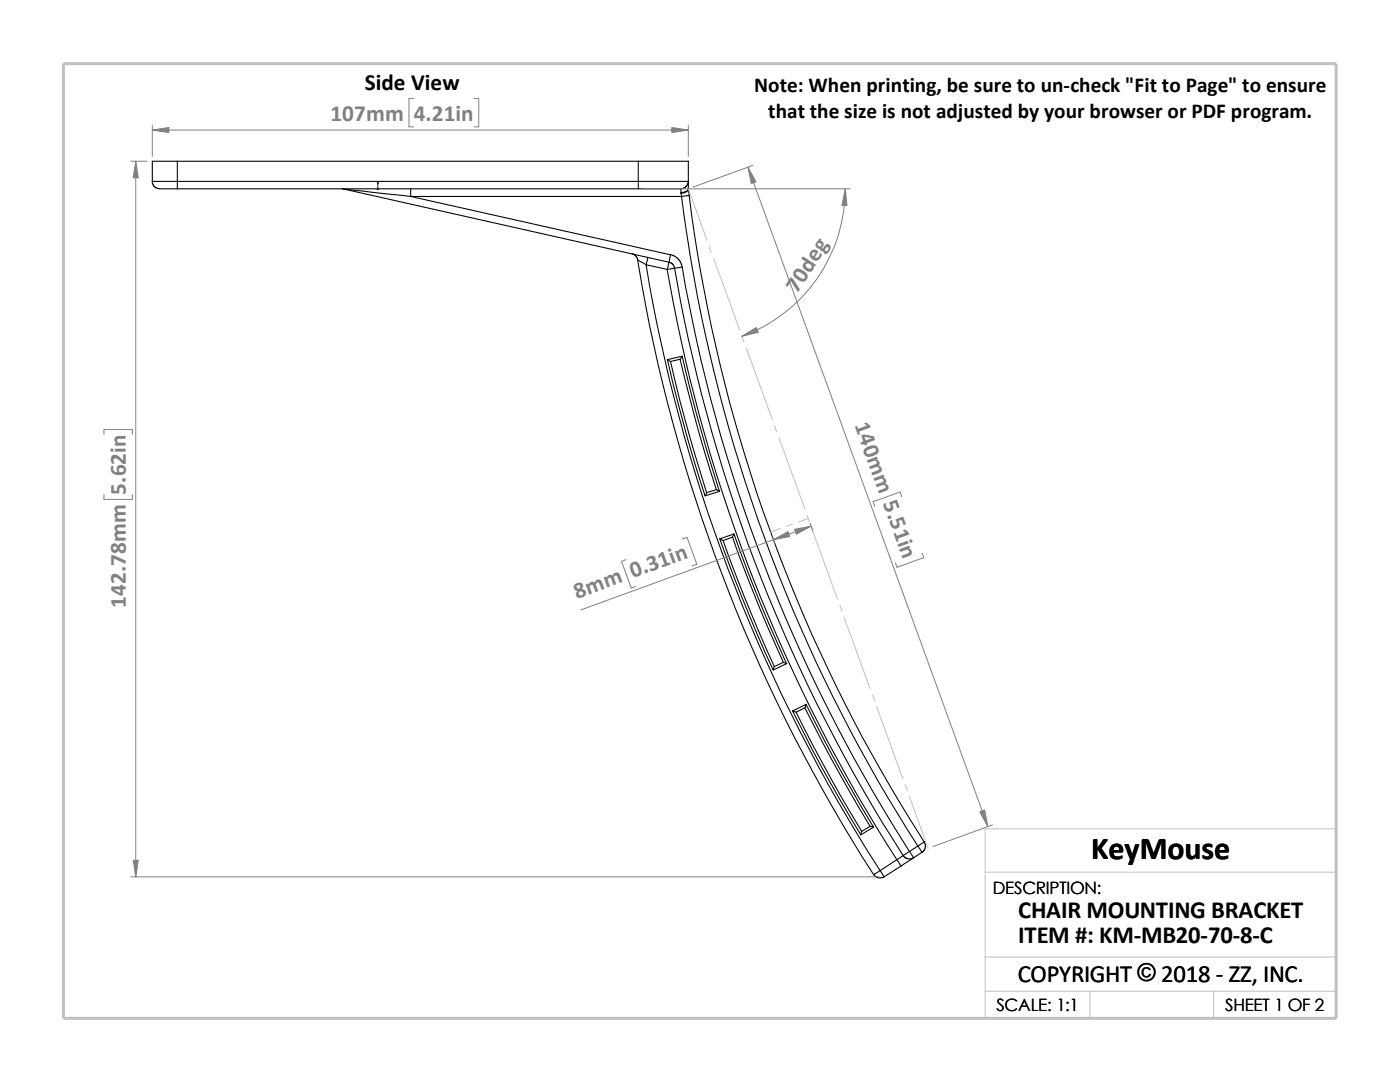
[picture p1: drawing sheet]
<svg xmlns="http://www.w3.org/2000/svg" width="279mm" height="216mm" viewBox="0 0 279 216" stroke-linecap="round" stroke-linejoin="round" font-family="sans-serif">
<g fill="none" stroke="#c0c0c0" stroke-width=".2">
<path d="M137.4 37.7l3.7 10.3M141.5 49.1l.4 1.2M142.4 51.5l5.2 14.3M148 67.1l.5 1.1M148.9 69.4l5.2 14.3M154.6 85l.4 1.1M155.4 87.3l5.3 14.3M155.7 105.5l-1.9 .7M158.2 104.6l-1.3 .4M161.1 102.8l.4 1.3M161.3 103.5l-2 .7M161.9 105.2l5.2 14.3"/>
<path d="M167.6 120.7l.4 1.2M168.4 123.1l5.3 14.4M174.1 138.6l.4 1.2M175 141.1l5.2 14.3M180.6 156.5l.5 1.2M181.5 158.9l3.7 10.3M196.6 174h70.1M196.6 191h70.1M196.6 197.8h70.1M217.5 197.8v5.4M242.2 197.8v5.4M26.8 203.2h239.9v-37.8h-70.1v37.8"/>
</g>
<path d="M12.7 12.7h254v190.5h-254z" fill="none" stroke="#c0c0c0" stroke-width=".59"/>
<g fill="none" stroke="#000" stroke-width=".21">
<path d="M30.4 36.2h5M30.4 36.2v.3l.3 .6 .8 .5 3.9 .1M35.4 36.2v1.5M35.4 32.2h-5v4M35.4 32.2h92M35.4 36.2h92M35.4 32.2v4M35.4 37.7h92M68.2 37.7h.4M68.6 37.7l13.4 1.5M68.6 37.7l64.9 14.6M82 37.7v1.5"/>
<path d="M82 39.2l51.8 11.6-.3 1.5M82 39.2h54.1M127.4 37.7h8.5v.7M127.4 32.2v4M127.4 36.2h10M127.4 36.2v1.5M127.4 32.2h10v4M135.9 38.6l.2 .6M135.9 38.4v.2M136 39.2a311.2 311.2 0 0 0 47.2 129.6M137.4 37.8a1.43 1.43 0 0 1-1.5 .8M137.4 37.8l.1 1.2"/>
<path d="M137.4 37.6v.2M137.4 36.2l-.2 .7-.4 .4-.6 .3h-.3M137.4 37.6a1.23 1.23 0 0 1-1.5 .8M137.4 36.2v1.4M137.5 39l-1.4 .2M137.5 39a311.3 311.3 0 0 0 46.9 129M126.1 50.6l.6 .2 .3 .4 .3 .7M127.3 51.9a322.6 322.6 0 0 0 47.1 122.6l1.2-.8M127.3 51.9l1.6 .9M128.9 52.8a320.9 320.9 0 0 0 46.7 120.9M128.9 52.8l4.3 1M129.3 51.4l-.4 1.4"/>
<path d="M133.1 53.8a316.1 316.1 0 0 0 45.9 117.7M133.5 52.3l.6 .3 .5 .7a315.8 315.8 0 0 0 45.7 117.4M133.5 52.3l-.3 1.5M133.8 50.8l.8 .3 .8 .6 .5 .8 .2 .8M136.1 53.3a314.5 314.5 0 0 0 45.4 116.6M136.1 53.3l-2.9 .5M133.2 71.8a329.8 329.8 0 0 0 7.5 27.1M133.8 72.1l2.9 11.4 4.3 14.8M135.7 71.7l3.8 14.8 3.5 11.2M136.1 71.1a314.2 314.2 0 0 0 7.5 26.9M136.1 71.1l-.3 .6-2 .4M136.1 71.1l-2.9 .7 .6 .3"/>
<path d="M143 97.7l.6 .3-2.9 .9M143 97.7l-1.9 .6-.4 .6M143.6 107.5a324.4 324.4 0 0 0 10.7 26.2M144.3 107.9l4.2 11 6 14.1M146.2 107.2l-1.9 .7M146.2 107.1l1.2 3.4 4.2 10.9 4.7 10.8M146.5 106.6l-.3 .6M146.5 106.6l-2.9 .9 .7 .4M146.5 106.6a298.3 298.3 0 0 0 10.5 25.8M156.3 132.2l.7 .2-2.7 1.3M156.3 132.2l-1.8 .8-.2 .7M158.2 141.9a313.7 313.7 0 0 0 13.6 24.7"/>
<path d="M158.9 142.1l3.5 7 3.8 6.9 5.8 9.9M160.6 141.2l5.3 10.1 7.8 13.6M160.9 140.5a294.9 294.9 0 0 0 13.4 24.5M160.9 140.5l-.2 .7-1.8 .9M160.9 140.5l-2.7 1.4 .7 .2M173.7 164.9l.6 .2-2.5 1.5M173.7 164.9l-1.7 1-.2 .7M174.4 174.5l.4 .4 .5 .3h.6l.5-.2M175.6 173.7l.8 1.3M179 171.5l.8 1.3M179 171.5l-3.4 2.2M179.8 172.8l-3.4 2.2"/>
<path d="M180.3 170.7l.3 .4 .5 .3h.8l.4-.2M180.3 170.7l-1.3 .8M181.5 169.9l.8 1.3M181.5 169.9l-1.2 .8M182.3 171.2l-2.5 1.6M183.2 168.8l1.3-.8 .2 .4v.8l-.3 .5-.4 .4M183.2 168.8l.8 1.3M183.2 168.8l-1.7 1.1M184 170.1l-1.7 1.1"/>
</g>
<path d="M75.4 36.3l.1 .4h-.2z" fill="#00f" stroke="#00f" stroke-width=".2"/>
<path d="M75.3 37.7h.3M75.3 37.5l.3 .3M75.4 37.7h.1M75.4 36.3v1.5M75.5 37.5l-.3 .3" fill="none" stroke="#00f" stroke-width=".2"/>
<g fill="none" stroke="#808080" stroke-width=".2">
<path d="M82.6 19.6h-1v5.7h1M94.6 19.6h.9v5.7h-.9M26.1 32.2h3.3M27.1 32.2v142.8M30.4 25v6.2M30.4 26h107M128.4 37.7h41.3M137.4 25v6.2M149.3 33.4l47.8 131.5M150.2 33l-11.9 4.3M168.7 37.7a31.2 31.2 0 0 1-20.6 29.4M20.7 86.7v-1h5.7v1"/>
<path d="M20.7 98.7v1h5.7v-1M180 99.1l-.4-.9-5.4 1.9 .4 .9M124.9 111.7l-.9 .3 2 5.3 .9-.3M136.2 107.6l.9-.4 2 5.4-1 .3M154.1 107.1l.6 1.5M161.7 104.4l.5 1.5M161.9 105l-46 16.7M184 110.4l.4 .9-5.4 1.9-.3-.9M26.1 175h149.4M198.1 164.6l-11.9 4.3"/>
</g>
<g fill="#808080" stroke="#808080" stroke-width=".2">
<path d="M149.3 33.4l1.6 2.9-1 .4z"/>
<path d="M195.5 162l1-.4 .6 3.3z"/>
<path d="M158.6 105.6l3.3-.6-3 1.6z"/>
<path d="M154.3 107.7l3-1.6 .3 1z"/>
<path d="M148.1 67.1l2.8-1.7 .4 .9z"/>
<path d="M168.7 37.7l.3 3.3h-1z"/>
<path d="M30.4 26l3.3-.6v1.1z"/>
<path d="M134.1 25.4l3.3 .6-3.3 .5z"/>
<path d="M27.1 32.2l.5 3.3h-1z"/>
<path d="M26.6 171.7h1l-.5 3.3z"/>
</g>
<text font-size="6.4" x="217.8" y="171.4">KeyMouse</text>
<g font-size="4.9">
<text x="203.2" y="183.2">CHAIR MOUNTING BRACKET</text>
<text x="203.2" y="188.1">ITEM #: KM-MB20-70-8-C</text>
<text x="203.1" y="195.9">COPYRIGHT © 2018 - ZZ, INC.</text>
<text x="227" y="195.8">©</text>
</g>
<text font-size="4.6" x="72.8" y="18">Side View</text>
<g font-size="4.6" fill="#808080">
<text x="66" y="24.1">107mm</text>
<text x="82.6" y="24.1">4.21in</text>
<text x="159.1" y="58.6" transform="rotate(-57 159.1 58.6)">70deg</text>
<text x="170.5" y="84.8" transform="rotate(70 170.5 84.8)">140m</text>
<text x="25.1" y="98.7" transform="rotate(-90 25.1 98.7)">5.62in</text>
<text x="176.2" y="100.5" transform="rotate(70 176.2 100.5)">5.51in</text>
<text x="115.1" y="119.5" transform="rotate(-20 115.1 119.5)">8mm 0.31in</text>
<text x="25.1" y="121.3" transform="rotate(-90 25.1 121.3)">142.78mm</text>
</g>
<g font-size="4.2">
<text x="150.5" y="18.4">Note: When printing, be sure to un-check &quot;Fit to Page&quot; to ensure</text>
<text x="153.3" y="23.6">that the size is not adjusted by your browser or PDF program.</text>
</g>
<g font-size="3.4">
<text x="198.2" y="178.5">DESCRIPTION:</text>
<text x="198.8" y="201.7">SCALE: 1:1</text>
<text x="244.5" y="201.7">SHEET 1 OF 2</text>
</g>
</svg>
